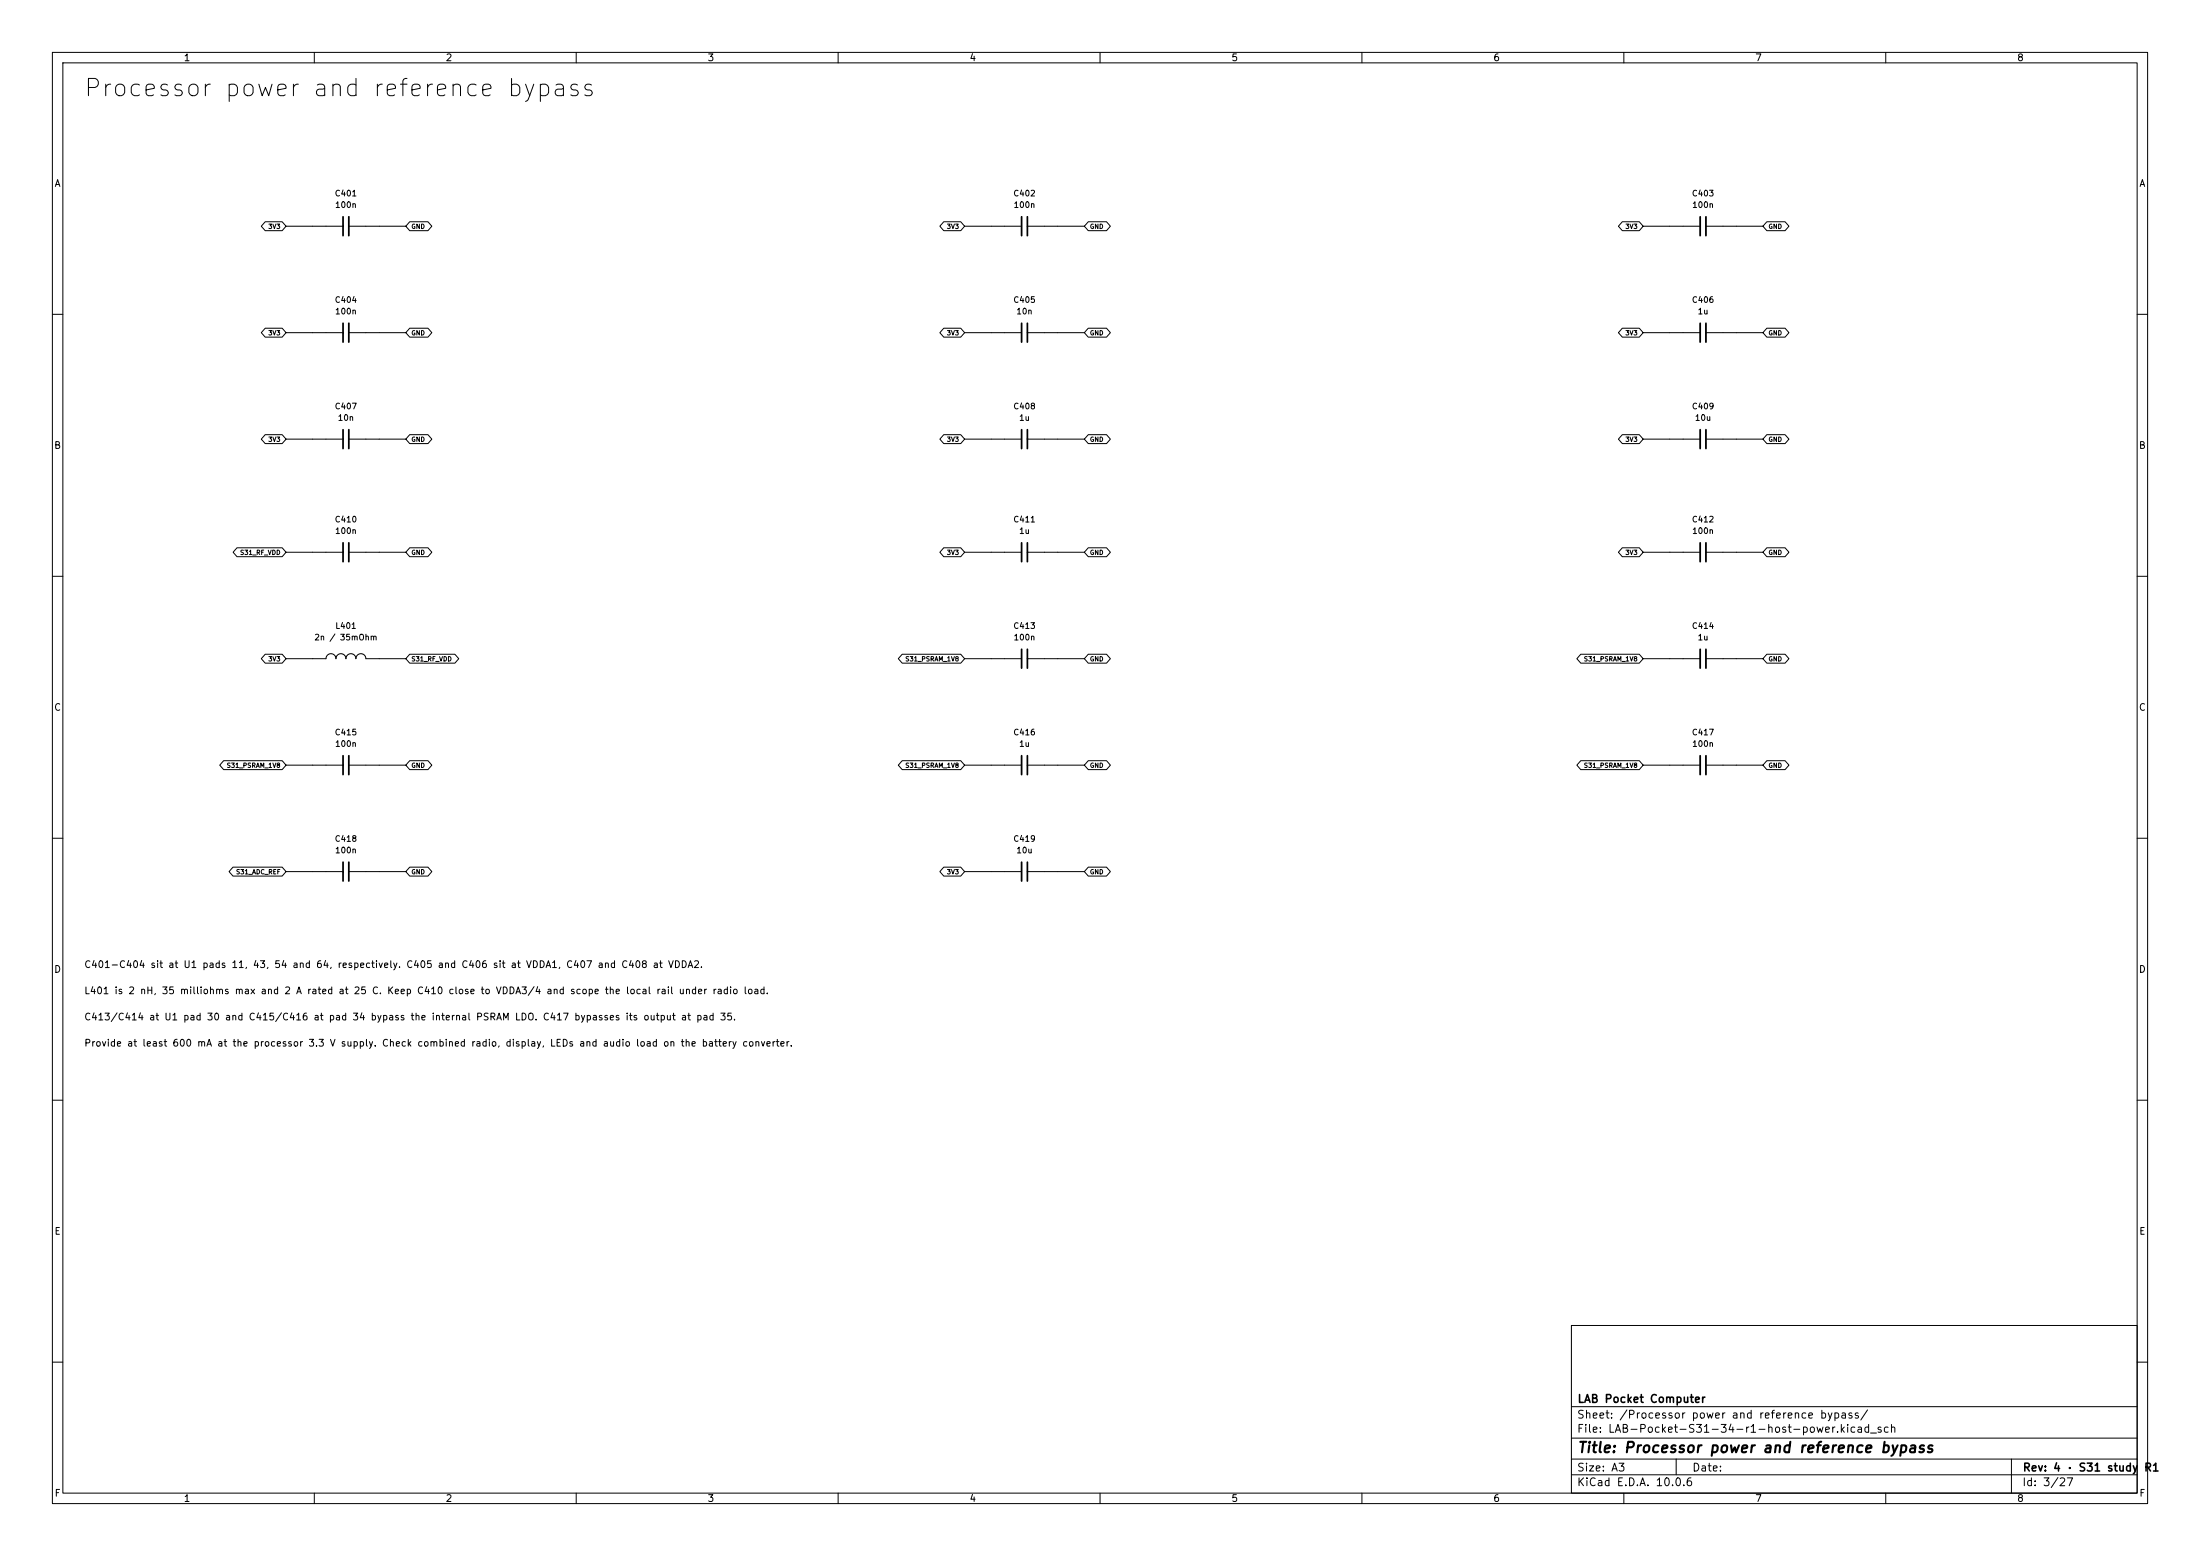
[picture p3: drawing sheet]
(kicad_sch (version 20260101) (generator eeschema) (paper "A3") (title_block (title "Processor power and reference bypass") (rev "4 · S31 study R1") (company "LAB Pocket Computer")) (lib_symbols
(symbol "S31_34:Part_C401" (pin_names (offset 0.7) (hide yes)) (pin_numbers (hide yes)) (in_bom yes) (on_board yes)
(property "Reference" "C" (at 0 6.27 0) (effects (font (size 1.1 1.1))))
(property "Value" "100n" (at 0 3.27 0) (effects (font (size 1.1 1.1))))
(symbol "Part_C401_0_1" (polyline (pts (xy -0.55 -1.8) (xy -0.55 1.8)) (stroke (width 0.34) (type default))(fill (type none)))(polyline (pts (xy 0.55 -1.8) (xy 0.55 1.8)) (stroke (width 0.34) (type default))(fill (type none)))(polyline (pts (xy -3.81 0) (xy -0.55 0)) (stroke (width 0.18) (type default))(fill (type none)))(polyline (pts (xy 3.81 0) (xy 0.55 0)) (stroke (width 0.18) (type default))(fill (type none))))
(symbol "Part_C401_1_1"
(pin passive line (at -6.35 0 0) (length 2.54) (name "1" (effects (font (size 0.85 0.85)))) (number "1" (effects (font (size 0.8 0.8)))))
(pin passive line (at 6.35 0 180) (length 2.54) (name "2" (effects (font (size 0.85 0.85)))) (number "2" (effects (font (size 0.8 0.8)))))))
(symbol "S31_34:Part_C402" (pin_names (offset 0.7) (hide yes)) (pin_numbers (hide yes)) (in_bom yes) (on_board yes)
(property "Reference" "C" (at 0 6.27 0) (effects (font (size 1.1 1.1))))
(property "Value" "100n" (at 0 3.27 0) (effects (font (size 1.1 1.1))))
(symbol "Part_C402_0_1" (polyline (pts (xy -0.55 -1.8) (xy -0.55 1.8)) (stroke (width 0.34) (type default))(fill (type none)))(polyline (pts (xy 0.55 -1.8) (xy 0.55 1.8)) (stroke (width 0.34) (type default))(fill (type none)))(polyline (pts (xy -3.81 0) (xy -0.55 0)) (stroke (width 0.18) (type default))(fill (type none)))(polyline (pts (xy 3.81 0) (xy 0.55 0)) (stroke (width 0.18) (type default))(fill (type none))))
(symbol "Part_C402_1_1"
(pin passive line (at -6.35 0 0) (length 2.54) (name "1" (effects (font (size 0.85 0.85)))) (number "1" (effects (font (size 0.8 0.8)))))
(pin passive line (at 6.35 0 180) (length 2.54) (name "2" (effects (font (size 0.85 0.85)))) (number "2" (effects (font (size 0.8 0.8)))))))
(symbol "S31_34:Part_C403" (pin_names (offset 0.7) (hide yes)) (pin_numbers (hide yes)) (in_bom yes) (on_board yes)
(property "Reference" "C" (at 0 6.27 0) (effects (font (size 1.1 1.1))))
(property "Value" "100n" (at 0 3.27 0) (effects (font (size 1.1 1.1))))
(symbol "Part_C403_0_1" (polyline (pts (xy -0.55 -1.8) (xy -0.55 1.8)) (stroke (width 0.34) (type default))(fill (type none)))(polyline (pts (xy 0.55 -1.8) (xy 0.55 1.8)) (stroke (width 0.34) (type default))(fill (type none)))(polyline (pts (xy -3.81 0) (xy -0.55 0)) (stroke (width 0.18) (type default))(fill (type none)))(polyline (pts (xy 3.81 0) (xy 0.55 0)) (stroke (width 0.18) (type default))(fill (type none))))
(symbol "Part_C403_1_1"
(pin passive line (at -6.35 0 0) (length 2.54) (name "1" (effects (font (size 0.85 0.85)))) (number "1" (effects (font (size 0.8 0.8)))))
(pin passive line (at 6.35 0 180) (length 2.54) (name "2" (effects (font (size 0.85 0.85)))) (number "2" (effects (font (size 0.8 0.8)))))))
(symbol "S31_34:Part_C404" (pin_names (offset 0.7) (hide yes)) (pin_numbers (hide yes)) (in_bom yes) (on_board yes)
(property "Reference" "C" (at 0 6.27 0) (effects (font (size 1.1 1.1))))
(property "Value" "100n" (at 0 3.27 0) (effects (font (size 1.1 1.1))))
(symbol "Part_C404_0_1" (polyline (pts (xy -0.55 -1.8) (xy -0.55 1.8)) (stroke (width 0.34) (type default))(fill (type none)))(polyline (pts (xy 0.55 -1.8) (xy 0.55 1.8)) (stroke (width 0.34) (type default))(fill (type none)))(polyline (pts (xy -3.81 0) (xy -0.55 0)) (stroke (width 0.18) (type default))(fill (type none)))(polyline (pts (xy 3.81 0) (xy 0.55 0)) (stroke (width 0.18) (type default))(fill (type none))))
(symbol "Part_C404_1_1"
(pin passive line (at -6.35 0 0) (length 2.54) (name "1" (effects (font (size 0.85 0.85)))) (number "1" (effects (font (size 0.8 0.8)))))
(pin passive line (at 6.35 0 180) (length 2.54) (name "2" (effects (font (size 0.85 0.85)))) (number "2" (effects (font (size 0.8 0.8)))))))
(symbol "S31_34:Part_C405" (pin_names (offset 0.7) (hide yes)) (pin_numbers (hide yes)) (in_bom yes) (on_board yes)
(property "Reference" "C" (at 0 6.27 0) (effects (font (size 1.1 1.1))))
(property "Value" "10n" (at 0 3.27 0) (effects (font (size 1.1 1.1))))
(symbol "Part_C405_0_1" (polyline (pts (xy -0.55 -1.8) (xy -0.55 1.8)) (stroke (width 0.34) (type default))(fill (type none)))(polyline (pts (xy 0.55 -1.8) (xy 0.55 1.8)) (stroke (width 0.34) (type default))(fill (type none)))(polyline (pts (xy -3.81 0) (xy -0.55 0)) (stroke (width 0.18) (type default))(fill (type none)))(polyline (pts (xy 3.81 0) (xy 0.55 0)) (stroke (width 0.18) (type default))(fill (type none))))
(symbol "Part_C405_1_1"
(pin passive line (at -6.35 0 0) (length 2.54) (name "1" (effects (font (size 0.85 0.85)))) (number "1" (effects (font (size 0.8 0.8)))))
(pin passive line (at 6.35 0 180) (length 2.54) (name "2" (effects (font (size 0.85 0.85)))) (number "2" (effects (font (size 0.8 0.8)))))))
(symbol "S31_34:Part_C406" (pin_names (offset 0.7) (hide yes)) (pin_numbers (hide yes)) (in_bom yes) (on_board yes)
(property "Reference" "C" (at 0 6.27 0) (effects (font (size 1.1 1.1))))
(property "Value" "1u" (at 0 3.27 0) (effects (font (size 1.1 1.1))))
(symbol "Part_C406_0_1" (polyline (pts (xy -0.55 -1.8) (xy -0.55 1.8)) (stroke (width 0.34) (type default))(fill (type none)))(polyline (pts (xy 0.55 -1.8) (xy 0.55 1.8)) (stroke (width 0.34) (type default))(fill (type none)))(polyline (pts (xy -3.81 0) (xy -0.55 0)) (stroke (width 0.18) (type default))(fill (type none)))(polyline (pts (xy 3.81 0) (xy 0.55 0)) (stroke (width 0.18) (type default))(fill (type none))))
(symbol "Part_C406_1_1"
(pin passive line (at -6.35 0 0) (length 2.54) (name "1" (effects (font (size 0.85 0.85)))) (number "1" (effects (font (size 0.8 0.8)))))
(pin passive line (at 6.35 0 180) (length 2.54) (name "2" (effects (font (size 0.85 0.85)))) (number "2" (effects (font (size 0.8 0.8)))))))
(symbol "S31_34:Part_C407" (pin_names (offset 0.7) (hide yes)) (pin_numbers (hide yes)) (in_bom yes) (on_board yes)
(property "Reference" "C" (at 0 6.27 0) (effects (font (size 1.1 1.1))))
(property "Value" "10n" (at 0 3.27 0) (effects (font (size 1.1 1.1))))
(symbol "Part_C407_0_1" (polyline (pts (xy -0.55 -1.8) (xy -0.55 1.8)) (stroke (width 0.34) (type default))(fill (type none)))(polyline (pts (xy 0.55 -1.8) (xy 0.55 1.8)) (stroke (width 0.34) (type default))(fill (type none)))(polyline (pts (xy -3.81 0) (xy -0.55 0)) (stroke (width 0.18) (type default))(fill (type none)))(polyline (pts (xy 3.81 0) (xy 0.55 0)) (stroke (width 0.18) (type default))(fill (type none))))
(symbol "Part_C407_1_1"
(pin passive line (at -6.35 0 0) (length 2.54) (name "1" (effects (font (size 0.85 0.85)))) (number "1" (effects (font (size 0.8 0.8)))))
(pin passive line (at 6.35 0 180) (length 2.54) (name "2" (effects (font (size 0.85 0.85)))) (number "2" (effects (font (size 0.8 0.8)))))))
(symbol "S31_34:Part_C408" (pin_names (offset 0.7) (hide yes)) (pin_numbers (hide yes)) (in_bom yes) (on_board yes)
(property "Reference" "C" (at 0 6.27 0) (effects (font (size 1.1 1.1))))
(property "Value" "1u" (at 0 3.27 0) (effects (font (size 1.1 1.1))))
(symbol "Part_C408_0_1" (polyline (pts (xy -0.55 -1.8) (xy -0.55 1.8)) (stroke (width 0.34) (type default))(fill (type none)))(polyline (pts (xy 0.55 -1.8) (xy 0.55 1.8)) (stroke (width 0.34) (type default))(fill (type none)))(polyline (pts (xy -3.81 0) (xy -0.55 0)) (stroke (width 0.18) (type default))(fill (type none)))(polyline (pts (xy 3.81 0) (xy 0.55 0)) (stroke (width 0.18) (type default))(fill (type none))))
(symbol "Part_C408_1_1"
(pin passive line (at -6.35 0 0) (length 2.54) (name "1" (effects (font (size 0.85 0.85)))) (number "1" (effects (font (size 0.8 0.8)))))
(pin passive line (at 6.35 0 180) (length 2.54) (name "2" (effects (font (size 0.85 0.85)))) (number "2" (effects (font (size 0.8 0.8)))))))
(symbol "S31_34:Part_C409" (pin_names (offset 0.7) (hide yes)) (pin_numbers (hide yes)) (in_bom yes) (on_board yes)
(property "Reference" "C" (at 0 6.27 0) (effects (font (size 1.1 1.1))))
(property "Value" "10u" (at 0 3.27 0) (effects (font (size 1.1 1.1))))
(symbol "Part_C409_0_1" (polyline (pts (xy -0.55 -1.8) (xy -0.55 1.8)) (stroke (width 0.34) (type default))(fill (type none)))(polyline (pts (xy 0.55 -1.8) (xy 0.55 1.8)) (stroke (width 0.34) (type default))(fill (type none)))(polyline (pts (xy -3.81 0) (xy -0.55 0)) (stroke (width 0.18) (type default))(fill (type none)))(polyline (pts (xy 3.81 0) (xy 0.55 0)) (stroke (width 0.18) (type default))(fill (type none))))
(symbol "Part_C409_1_1"
(pin passive line (at -6.35 0 0) (length 2.54) (name "1" (effects (font (size 0.85 0.85)))) (number "1" (effects (font (size 0.8 0.8)))))
(pin passive line (at 6.35 0 180) (length 2.54) (name "2" (effects (font (size 0.85 0.85)))) (number "2" (effects (font (size 0.8 0.8)))))))
(symbol "S31_34:Part_C410" (pin_names (offset 0.7) (hide yes)) (pin_numbers (hide yes)) (in_bom yes) (on_board yes)
(property "Reference" "C" (at 0 6.27 0) (effects (font (size 1.1 1.1))))
(property "Value" "100n" (at 0 3.27 0) (effects (font (size 1.1 1.1))))
(symbol "Part_C410_0_1" (polyline (pts (xy -0.55 -1.8) (xy -0.55 1.8)) (stroke (width 0.34) (type default))(fill (type none)))(polyline (pts (xy 0.55 -1.8) (xy 0.55 1.8)) (stroke (width 0.34) (type default))(fill (type none)))(polyline (pts (xy -3.81 0) (xy -0.55 0)) (stroke (width 0.18) (type default))(fill (type none)))(polyline (pts (xy 3.81 0) (xy 0.55 0)) (stroke (width 0.18) (type default))(fill (type none))))
(symbol "Part_C410_1_1"
(pin passive line (at -6.35 0 0) (length 2.54) (name "1" (effects (font (size 0.85 0.85)))) (number "1" (effects (font (size 0.8 0.8)))))
(pin passive line (at 6.35 0 180) (length 2.54) (name "2" (effects (font (size 0.85 0.85)))) (number "2" (effects (font (size 0.8 0.8)))))))
(symbol "S31_34:Part_C411" (pin_names (offset 0.7) (hide yes)) (pin_numbers (hide yes)) (in_bom yes) (on_board yes)
(property "Reference" "C" (at 0 6.27 0) (effects (font (size 1.1 1.1))))
(property "Value" "1u" (at 0 3.27 0) (effects (font (size 1.1 1.1))))
(symbol "Part_C411_0_1" (polyline (pts (xy -0.55 -1.8) (xy -0.55 1.8)) (stroke (width 0.34) (type default))(fill (type none)))(polyline (pts (xy 0.55 -1.8) (xy 0.55 1.8)) (stroke (width 0.34) (type default))(fill (type none)))(polyline (pts (xy -3.81 0) (xy -0.55 0)) (stroke (width 0.18) (type default))(fill (type none)))(polyline (pts (xy 3.81 0) (xy 0.55 0)) (stroke (width 0.18) (type default))(fill (type none))))
(symbol "Part_C411_1_1"
(pin passive line (at -6.35 0 0) (length 2.54) (name "1" (effects (font (size 0.85 0.85)))) (number "1" (effects (font (size 0.8 0.8)))))
(pin passive line (at 6.35 0 180) (length 2.54) (name "2" (effects (font (size 0.85 0.85)))) (number "2" (effects (font (size 0.8 0.8)))))))
(symbol "S31_34:Part_C412" (pin_names (offset 0.7) (hide yes)) (pin_numbers (hide yes)) (in_bom yes) (on_board yes)
(property "Reference" "C" (at 0 6.27 0) (effects (font (size 1.1 1.1))))
(property "Value" "100n" (at 0 3.27 0) (effects (font (size 1.1 1.1))))
(symbol "Part_C412_0_1" (polyline (pts (xy -0.55 -1.8) (xy -0.55 1.8)) (stroke (width 0.34) (type default))(fill (type none)))(polyline (pts (xy 0.55 -1.8) (xy 0.55 1.8)) (stroke (width 0.34) (type default))(fill (type none)))(polyline (pts (xy -3.81 0) (xy -0.55 0)) (stroke (width 0.18) (type default))(fill (type none)))(polyline (pts (xy 3.81 0) (xy 0.55 0)) (stroke (width 0.18) (type default))(fill (type none))))
(symbol "Part_C412_1_1"
(pin passive line (at -6.35 0 0) (length 2.54) (name "1" (effects (font (size 0.85 0.85)))) (number "1" (effects (font (size 0.8 0.8)))))
(pin passive line (at 6.35 0 180) (length 2.54) (name "2" (effects (font (size 0.85 0.85)))) (number "2" (effects (font (size 0.8 0.8)))))))
(symbol "S31_34:Part_L401" (pin_names (offset 0.7) (hide yes)) (pin_numbers (hide yes)) (in_bom yes) (on_board yes)
(property "Reference" "L" (at 0 6.27 0) (effects (font (size 1.1 1.1))))
(property "Value" "2n / 35mOhm" (at 0 3.27 0) (effects (font (size 1.1 1.1))))
(symbol "Part_L401_0_1" (arc (start -3.81 0) (mid -2.8575 .9525) (end -1.905 0) (stroke (width 0.2) (type default))(fill (type none)))(arc (start -1.905 0) (mid -0.9525 .9525) (end 0 0) (stroke (width 0.2) (type default))(fill (type none)))(arc (start 0 0) (mid 0.9525 .9525) (end 1.905 0) (stroke (width 0.2) (type default))(fill (type none)))(arc (start 1.905 0) (mid 2.8575 .9525) (end 3.81 0) (stroke (width 0.2) (type default))(fill (type none))))
(symbol "Part_L401_1_1"
(pin passive line (at -6.35 0 0) (length 2.54) (name "1" (effects (font (size 0.85 0.85)))) (number "1" (effects (font (size 0.8 0.8)))))
(pin passive line (at 6.35 0 180) (length 2.54) (name "2" (effects (font (size 0.85 0.85)))) (number "2" (effects (font (size 0.8 0.8)))))))
(symbol "S31_34:Part_C413" (pin_names (offset 0.7) (hide yes)) (pin_numbers (hide yes)) (in_bom yes) (on_board yes)
(property "Reference" "C" (at 0 6.27 0) (effects (font (size 1.1 1.1))))
(property "Value" "100n" (at 0 3.27 0) (effects (font (size 1.1 1.1))))
(symbol "Part_C413_0_1" (polyline (pts (xy -0.55 -1.8) (xy -0.55 1.8)) (stroke (width 0.34) (type default))(fill (type none)))(polyline (pts (xy 0.55 -1.8) (xy 0.55 1.8)) (stroke (width 0.34) (type default))(fill (type none)))(polyline (pts (xy -3.81 0) (xy -0.55 0)) (stroke (width 0.18) (type default))(fill (type none)))(polyline (pts (xy 3.81 0) (xy 0.55 0)) (stroke (width 0.18) (type default))(fill (type none))))
(symbol "Part_C413_1_1"
(pin passive line (at -6.35 0 0) (length 2.54) (name "1" (effects (font (size 0.85 0.85)))) (number "1" (effects (font (size 0.8 0.8)))))
(pin passive line (at 6.35 0 180) (length 2.54) (name "2" (effects (font (size 0.85 0.85)))) (number "2" (effects (font (size 0.8 0.8)))))))
(symbol "S31_34:Part_C414" (pin_names (offset 0.7) (hide yes)) (pin_numbers (hide yes)) (in_bom yes) (on_board yes)
(property "Reference" "C" (at 0 6.27 0) (effects (font (size 1.1 1.1))))
(property "Value" "1u" (at 0 3.27 0) (effects (font (size 1.1 1.1))))
(symbol "Part_C414_0_1" (polyline (pts (xy -0.55 -1.8) (xy -0.55 1.8)) (stroke (width 0.34) (type default))(fill (type none)))(polyline (pts (xy 0.55 -1.8) (xy 0.55 1.8)) (stroke (width 0.34) (type default))(fill (type none)))(polyline (pts (xy -3.81 0) (xy -0.55 0)) (stroke (width 0.18) (type default))(fill (type none)))(polyline (pts (xy 3.81 0) (xy 0.55 0)) (stroke (width 0.18) (type default))(fill (type none))))
(symbol "Part_C414_1_1"
(pin passive line (at -6.35 0 0) (length 2.54) (name "1" (effects (font (size 0.85 0.85)))) (number "1" (effects (font (size 0.8 0.8)))))
(pin passive line (at 6.35 0 180) (length 2.54) (name "2" (effects (font (size 0.85 0.85)))) (number "2" (effects (font (size 0.8 0.8)))))))
(symbol "S31_34:Part_C415" (pin_names (offset 0.7) (hide yes)) (pin_numbers (hide yes)) (in_bom yes) (on_board yes)
(property "Reference" "C" (at 0 6.27 0) (effects (font (size 1.1 1.1))))
(property "Value" "100n" (at 0 3.27 0) (effects (font (size 1.1 1.1))))
(symbol "Part_C415_0_1" (polyline (pts (xy -0.55 -1.8) (xy -0.55 1.8)) (stroke (width 0.34) (type default))(fill (type none)))(polyline (pts (xy 0.55 -1.8) (xy 0.55 1.8)) (stroke (width 0.34) (type default))(fill (type none)))(polyline (pts (xy -3.81 0) (xy -0.55 0)) (stroke (width 0.18) (type default))(fill (type none)))(polyline (pts (xy 3.81 0) (xy 0.55 0)) (stroke (width 0.18) (type default))(fill (type none))))
(symbol "Part_C415_1_1"
(pin passive line (at -6.35 0 0) (length 2.54) (name "1" (effects (font (size 0.85 0.85)))) (number "1" (effects (font (size 0.8 0.8)))))
(pin passive line (at 6.35 0 180) (length 2.54) (name "2" (effects (font (size 0.85 0.85)))) (number "2" (effects (font (size 0.8 0.8)))))))
(symbol "S31_34:Part_C416" (pin_names (offset 0.7) (hide yes)) (pin_numbers (hide yes)) (in_bom yes) (on_board yes)
(property "Reference" "C" (at 0 6.27 0) (effects (font (size 1.1 1.1))))
(property "Value" "1u" (at 0 3.27 0) (effects (font (size 1.1 1.1))))
(symbol "Part_C416_0_1" (polyline (pts (xy -0.55 -1.8) (xy -0.55 1.8)) (stroke (width 0.34) (type default))(fill (type none)))(polyline (pts (xy 0.55 -1.8) (xy 0.55 1.8)) (stroke (width 0.34) (type default))(fill (type none)))(polyline (pts (xy -3.81 0) (xy -0.55 0)) (stroke (width 0.18) (type default))(fill (type none)))(polyline (pts (xy 3.81 0) (xy 0.55 0)) (stroke (width 0.18) (type default))(fill (type none))))
(symbol "Part_C416_1_1"
(pin passive line (at -6.35 0 0) (length 2.54) (name "1" (effects (font (size 0.85 0.85)))) (number "1" (effects (font (size 0.8 0.8)))))
(pin passive line (at 6.35 0 180) (length 2.54) (name "2" (effects (font (size 0.85 0.85)))) (number "2" (effects (font (size 0.8 0.8)))))))
(symbol "S31_34:Part_C417" (pin_names (offset 0.7) (hide yes)) (pin_numbers (hide yes)) (in_bom yes) (on_board yes)
(property "Reference" "C" (at 0 6.27 0) (effects (font (size 1.1 1.1))))
(property "Value" "100n" (at 0 3.27 0) (effects (font (size 1.1 1.1))))
(symbol "Part_C417_0_1" (polyline (pts (xy -0.55 -1.8) (xy -0.55 1.8)) (stroke (width 0.34) (type default))(fill (type none)))(polyline (pts (xy 0.55 -1.8) (xy 0.55 1.8)) (stroke (width 0.34) (type default))(fill (type none)))(polyline (pts (xy -3.81 0) (xy -0.55 0)) (stroke (width 0.18) (type default))(fill (type none)))(polyline (pts (xy 3.81 0) (xy 0.55 0)) (stroke (width 0.18) (type default))(fill (type none))))
(symbol "Part_C417_1_1"
(pin passive line (at -6.35 0 0) (length 2.54) (name "1" (effects (font (size 0.85 0.85)))) (number "1" (effects (font (size 0.8 0.8)))))
(pin passive line (at 6.35 0 180) (length 2.54) (name "2" (effects (font (size 0.85 0.85)))) (number "2" (effects (font (size 0.8 0.8)))))))
(symbol "S31_34:Part_C418" (pin_names (offset 0.7) (hide yes)) (pin_numbers (hide yes)) (in_bom yes) (on_board yes)
(property "Reference" "C" (at 0 6.27 0) (effects (font (size 1.1 1.1))))
(property "Value" "100n" (at 0 3.27 0) (effects (font (size 1.1 1.1))))
(symbol "Part_C418_0_1" (polyline (pts (xy -0.55 -1.8) (xy -0.55 1.8)) (stroke (width 0.34) (type default))(fill (type none)))(polyline (pts (xy 0.55 -1.8) (xy 0.55 1.8)) (stroke (width 0.34) (type default))(fill (type none)))(polyline (pts (xy -3.81 0) (xy -0.55 0)) (stroke (width 0.18) (type default))(fill (type none)))(polyline (pts (xy 3.81 0) (xy 0.55 0)) (stroke (width 0.18) (type default))(fill (type none))))
(symbol "Part_C418_1_1"
(pin passive line (at -6.35 0 0) (length 2.54) (name "1" (effects (font (size 0.85 0.85)))) (number "1" (effects (font (size 0.8 0.8)))))
(pin passive line (at 6.35 0 180) (length 2.54) (name "2" (effects (font (size 0.85 0.85)))) (number "2" (effects (font (size 0.8 0.8)))))))
(symbol "S31_34:Part_C419" (pin_names (offset 0.7) (hide yes)) (pin_numbers (hide yes)) (in_bom yes) (on_board yes)
(property "Reference" "C" (at 0 6.27 0) (effects (font (size 1.1 1.1))))
(property "Value" "10u" (at 0 3.27 0) (effects (font (size 1.1 1.1))))
(symbol "Part_C419_0_1" (polyline (pts (xy -0.55 -1.8) (xy -0.55 1.8)) (stroke (width 0.34) (type default))(fill (type none)))(polyline (pts (xy 0.55 -1.8) (xy 0.55 1.8)) (stroke (width 0.34) (type default))(fill (type none)))(polyline (pts (xy -3.81 0) (xy -0.55 0)) (stroke (width 0.18) (type default))(fill (type none)))(polyline (pts (xy 3.81 0) (xy 0.55 0)) (stroke (width 0.18) (type default))(fill (type none))))
(symbol "Part_C419_1_1"
(pin passive line (at -6.35 0 0) (length 2.54) (name "1" (effects (font (size 0.85 0.85)))) (number "1" (effects (font (size 0.8 0.8)))))
(pin passive line (at 6.35 0 180) (length 2.54) (name "2" (effects (font (size 0.85 0.85)))) (number "2" (effects (font (size 0.8 0.8))))))))
(text "Processor power and reference bypass" (at 16 17 0) (effects (font (size 3.3 3.3)) (justify left)))
(symbol (lib_id "S31_34:Part_C401") (at 66.04 43.18 0) (unit 1) (in_bom yes) (on_board yes) (property "Reference" "C401" (at 66.04 36.91 0) (effects (font (size 1.1 1.1))))(property "Value" "100n" (at 66.04 39.11 0) (effects (font (size 1.1 1.1))))(property "Footprint" "Capacitor_SMD:C_0603_1608Metric" (at 66.04 43.18 0) (effects (font (size 1.1 1.1)) (hide yes)))(property "Datasheet" "${KIPRJMOD}/../datasheets/C0603C104K5RACTU.pdf" (at 66.04 43.18 0) (effects (font (size 1.1 1.1)) (hide yes)))(property "MPN" "C0603C104K5RACTU" (at 66.04 43.18 0) (effects (font (size 1.1 1.1)) (hide yes))))
(wire (pts (xy 59.69 43.18) (xy 54.61 43.18)) (stroke (width 0) (type default)))
(global_label "3V3" (shape bidirectional) (at 54.61 43.18 180) (effects (font (size 0.85 0.85)) (justify right)))
(wire (pts (xy 72.39 43.18) (xy 77.47 43.18)) (stroke (width 0) (type default)))
(global_label "GND" (shape bidirectional) (at 77.47 43.18 0) (effects (font (size 0.85 0.85)) (justify left)))
(symbol (lib_id "S31_34:Part_C402") (at 195.58 43.18 0) (unit 1) (in_bom yes) (on_board yes) (property "Reference" "C402" (at 195.58 36.91 0) (effects (font (size 1.1 1.1))))(property "Value" "100n" (at 195.58 39.11 0) (effects (font (size 1.1 1.1))))(property "Footprint" "Capacitor_SMD:C_0603_1608Metric" (at 195.58 43.18 0) (effects (font (size 1.1 1.1)) (hide yes)))(property "Datasheet" "${KIPRJMOD}/../datasheets/C0603C104K5RACTU.pdf" (at 195.58 43.18 0) (effects (font (size 1.1 1.1)) (hide yes)))(property "MPN" "C0603C104K5RACTU" (at 195.58 43.18 0) (effects (font (size 1.1 1.1)) (hide yes))))
(wire (pts (xy 189.23 43.18) (xy 184.15 43.18)) (stroke (width 0) (type default)))
(global_label "3V3" (shape bidirectional) (at 184.15 43.18 180) (effects (font (size 0.85 0.85)) (justify right)))
(wire (pts (xy 201.93 43.18) (xy 207.01 43.18)) (stroke (width 0) (type default)))
(global_label "GND" (shape bidirectional) (at 207.01 43.18 0) (effects (font (size 0.85 0.85)) (justify left)))
(symbol (lib_id "S31_34:Part_C403") (at 325.12 43.18 0) (unit 1) (in_bom yes) (on_board yes) (property "Reference" "C403" (at 325.12 36.91 0) (effects (font (size 1.1 1.1))))(property "Value" "100n" (at 325.12 39.11 0) (effects (font (size 1.1 1.1))))(property "Footprint" "Capacitor_SMD:C_0603_1608Metric" (at 325.12 43.18 0) (effects (font (size 1.1 1.1)) (hide yes)))(property "Datasheet" "${KIPRJMOD}/../datasheets/C0603C104K5RACTU.pdf" (at 325.12 43.18 0) (effects (font (size 1.1 1.1)) (hide yes)))(property "MPN" "C0603C104K5RACTU" (at 325.12 43.18 0) (effects (font (size 1.1 1.1)) (hide yes))))
(wire (pts (xy 318.77 43.18) (xy 313.69 43.18)) (stroke (width 0) (type default)))
(global_label "3V3" (shape bidirectional) (at 313.69 43.18 180) (effects (font (size 0.85 0.85)) (justify right)))
(wire (pts (xy 331.47 43.18) (xy 336.55 43.18)) (stroke (width 0) (type default)))
(global_label "GND" (shape bidirectional) (at 336.55 43.18 0) (effects (font (size 0.85 0.85)) (justify left)))
(symbol (lib_id "S31_34:Part_C404") (at 66.04 63.5 0) (unit 1) (in_bom yes) (on_board yes) (property "Reference" "C404" (at 66.04 57.23 0) (effects (font (size 1.1 1.1))))(property "Value" "100n" (at 66.04 59.43 0) (effects (font (size 1.1 1.1))))(property "Footprint" "Capacitor_SMD:C_0603_1608Metric" (at 66.04 63.5 0) (effects (font (size 1.1 1.1)) (hide yes)))(property "Datasheet" "${KIPRJMOD}/../datasheets/C0603C104K5RACTU.pdf" (at 66.04 63.5 0) (effects (font (size 1.1 1.1)) (hide yes)))(property "MPN" "C0603C104K5RACTU" (at 66.04 63.5 0) (effects (font (size 1.1 1.1)) (hide yes))))
(wire (pts (xy 59.69 63.5) (xy 54.61 63.5)) (stroke (width 0) (type default)))
(global_label "3V3" (shape bidirectional) (at 54.61 63.5 180) (effects (font (size 0.85 0.85)) (justify right)))
(wire (pts (xy 72.39 63.5) (xy 77.47 63.5)) (stroke (width 0) (type default)))
(global_label "GND" (shape bidirectional) (at 77.47 63.5 0) (effects (font (size 0.85 0.85)) (justify left)))
(symbol (lib_id "S31_34:Part_C405") (at 195.58 63.5 0) (unit 1) (in_bom yes) (on_board yes) (property "Reference" "C405" (at 195.58 57.23 0) (effects (font (size 1.1 1.1))))(property "Value" "10n" (at 195.58 59.43 0) (effects (font (size 1.1 1.1))))(property "Footprint" "Capacitor_SMD:C_0603_1608Metric" (at 195.58 63.5 0) (effects (font (size 1.1 1.1)) (hide yes)))(property "Datasheet" "${KIPRJMOD}/../datasheets/C0603C103K5RACTU.pdf" (at 195.58 63.5 0) (effects (font (size 1.1 1.1)) (hide yes)))(property "MPN" "C0603C103K5RACTU" (at 195.58 63.5 0) (effects (font (size 1.1 1.1)) (hide yes))))
(wire (pts (xy 189.23 63.5) (xy 184.15 63.5)) (stroke (width 0) (type default)))
(global_label "3V3" (shape bidirectional) (at 184.15 63.5 180) (effects (font (size 0.85 0.85)) (justify right)))
(wire (pts (xy 201.93 63.5) (xy 207.01 63.5)) (stroke (width 0) (type default)))
(global_label "GND" (shape bidirectional) (at 207.01 63.5 0) (effects (font (size 0.85 0.85)) (justify left)))
(symbol (lib_id "S31_34:Part_C406") (at 325.12 63.5 0) (unit 1) (in_bom yes) (on_board yes) (property "Reference" "C406" (at 325.12 57.23 0) (effects (font (size 1.1 1.1))))(property "Value" "1u" (at 325.12 59.43 0) (effects (font (size 1.1 1.1))))(property "Footprint" "Capacitor_SMD:C_0603_1608Metric" (at 325.12 63.5 0) (effects (font (size 1.1 1.1)) (hide yes)))(property "Datasheet" "${KIPRJMOD}/../datasheets/C0603C105K8PACTU.pdf" (at 325.12 63.5 0) (effects (font (size 1.1 1.1)) (hide yes)))(property "MPN" "C0603C105K8PACTU" (at 325.12 63.5 0) (effects (font (size 1.1 1.1)) (hide yes))))
(wire (pts (xy 318.77 63.5) (xy 313.69 63.5)) (stroke (width 0) (type default)))
(global_label "3V3" (shape bidirectional) (at 313.69 63.5 180) (effects (font (size 0.85 0.85)) (justify right)))
(wire (pts (xy 331.47 63.5) (xy 336.55 63.5)) (stroke (width 0) (type default)))
(global_label "GND" (shape bidirectional) (at 336.55 63.5 0) (effects (font (size 0.85 0.85)) (justify left)))
(symbol (lib_id "S31_34:Part_C407") (at 66.04 83.82 0) (unit 1) (in_bom yes) (on_board yes) (property "Reference" "C407" (at 66.04 77.55 0) (effects (font (size 1.1 1.1))))(property "Value" "10n" (at 66.04 79.75 0) (effects (font (size 1.1 1.1))))(property "Footprint" "Capacitor_SMD:C_0603_1608Metric" (at 66.04 83.82 0) (effects (font (size 1.1 1.1)) (hide yes)))(property "Datasheet" "${KIPRJMOD}/../datasheets/C0603C103K5RACTU.pdf" (at 66.04 83.82 0) (effects (font (size 1.1 1.1)) (hide yes)))(property "MPN" "C0603C103K5RACTU" (at 66.04 83.82 0) (effects (font (size 1.1 1.1)) (hide yes))))
(wire (pts (xy 59.69 83.82) (xy 54.61 83.82)) (stroke (width 0) (type default)))
(global_label "3V3" (shape bidirectional) (at 54.61 83.82 180) (effects (font (size 0.85 0.85)) (justify right)))
(wire (pts (xy 72.39 83.82) (xy 77.47 83.82)) (stroke (width 0) (type default)))
(global_label "GND" (shape bidirectional) (at 77.47 83.82 0) (effects (font (size 0.85 0.85)) (justify left)))
(symbol (lib_id "S31_34:Part_C408") (at 195.58 83.82 0) (unit 1) (in_bom yes) (on_board yes) (property "Reference" "C408" (at 195.58 77.55 0) (effects (font (size 1.1 1.1))))(property "Value" "1u" (at 195.58 79.75 0) (effects (font (size 1.1 1.1))))(property "Footprint" "Capacitor_SMD:C_0603_1608Metric" (at 195.58 83.82 0) (effects (font (size 1.1 1.1)) (hide yes)))(property "Datasheet" "${KIPRJMOD}/../datasheets/C0603C105K8PACTU.pdf" (at 195.58 83.82 0) (effects (font (size 1.1 1.1)) (hide yes)))(property "MPN" "C0603C105K8PACTU" (at 195.58 83.82 0) (effects (font (size 1.1 1.1)) (hide yes))))
(wire (pts (xy 189.23 83.82) (xy 184.15 83.82)) (stroke (width 0) (type default)))
(global_label "3V3" (shape bidirectional) (at 184.15 83.82 180) (effects (font (size 0.85 0.85)) (justify right)))
(wire (pts (xy 201.93 83.82) (xy 207.01 83.82)) (stroke (width 0) (type default)))
(global_label "GND" (shape bidirectional) (at 207.01 83.82 0) (effects (font (size 0.85 0.85)) (justify left)))
(symbol (lib_id "S31_34:Part_C409") (at 325.12 83.82 0) (unit 1) (in_bom yes) (on_board yes) (property "Reference" "C409" (at 325.12 77.55 0) (effects (font (size 1.1 1.1))))(property "Value" "10u" (at 325.12 79.75 0) (effects (font (size 1.1 1.1))))(property "Footprint" "Capacitor_SMD:C_0805_2012Metric" (at 325.12 83.82 0) (effects (font (size 1.1 1.1)) (hide yes)))(property "Datasheet" "${KIPRJMOD}/../datasheets/C0805C106K4PACTU.pdf" (at 325.12 83.82 0) (effects (font (size 1.1 1.1)) (hide yes)))(property "MPN" "C0805C106K4PACTU" (at 325.12 83.82 0) (effects (font (size 1.1 1.1)) (hide yes))))
(wire (pts (xy 318.77 83.82) (xy 313.69 83.82)) (stroke (width 0) (type default)))
(global_label "3V3" (shape bidirectional) (at 313.69 83.82 180) (effects (font (size 0.85 0.85)) (justify right)))
(wire (pts (xy 331.47 83.82) (xy 336.55 83.82)) (stroke (width 0) (type default)))
(global_label "GND" (shape bidirectional) (at 336.55 83.82 0) (effects (font (size 0.85 0.85)) (justify left)))
(symbol (lib_id "S31_34:Part_C410") (at 66.04 105.41 0) (unit 1) (in_bom yes) (on_board yes) (property "Reference" "C410" (at 66.04 99.14 0) (effects (font (size 1.1 1.1))))(property "Value" "100n" (at 66.04 101.34 0) (effects (font (size 1.1 1.1))))(property "Footprint" "Capacitor_SMD:C_0603_1608Metric" (at 66.04 105.41 0) (effects (font (size 1.1 1.1)) (hide yes)))(property "Datasheet" "${KIPRJMOD}/../datasheets/C0603C104K5RACTU.pdf" (at 66.04 105.41 0) (effects (font (size 1.1 1.1)) (hide yes)))(property "MPN" "C0603C104K5RACTU" (at 66.04 105.41 0) (effects (font (size 1.1 1.1)) (hide yes))))
(wire (pts (xy 59.69 105.41) (xy 54.61 105.41)) (stroke (width 0) (type default)))
(global_label "S31_RF_VDD" (shape bidirectional) (at 54.61 105.41 180) (effects (font (size 0.85 0.85)) (justify right)))
(wire (pts (xy 72.39 105.41) (xy 77.47 105.41)) (stroke (width 0) (type default)))
(global_label "GND" (shape bidirectional) (at 77.47 105.41 0) (effects (font (size 0.85 0.85)) (justify left)))
(symbol (lib_id "S31_34:Part_C411") (at 195.58 105.41 0) (unit 1) (in_bom yes) (on_board yes) (property "Reference" "C411" (at 195.58 99.14 0) (effects (font (size 1.1 1.1))))(property "Value" "1u" (at 195.58 101.34 0) (effects (font (size 1.1 1.1))))(property "Footprint" "Capacitor_SMD:C_0603_1608Metric" (at 195.58 105.41 0) (effects (font (size 1.1 1.1)) (hide yes)))(property "Datasheet" "${KIPRJMOD}/../datasheets/C0603C105K8PACTU.pdf" (at 195.58 105.41 0) (effects (font (size 1.1 1.1)) (hide yes)))(property "MPN" "C0603C105K8PACTU" (at 195.58 105.41 0) (effects (font (size 1.1 1.1)) (hide yes))))
(wire (pts (xy 189.23 105.41) (xy 184.15 105.41)) (stroke (width 0) (type default)))
(global_label "3V3" (shape bidirectional) (at 184.15 105.41 180) (effects (font (size 0.85 0.85)) (justify right)))
(wire (pts (xy 201.93 105.41) (xy 207.01 105.41)) (stroke (width 0) (type default)))
(global_label "GND" (shape bidirectional) (at 207.01 105.41 0) (effects (font (size 0.85 0.85)) (justify left)))
(symbol (lib_id "S31_34:Part_C412") (at 325.12 105.41 0) (unit 1) (in_bom yes) (on_board yes) (property "Reference" "C412" (at 325.12 99.14 0) (effects (font (size 1.1 1.1))))(property "Value" "100n" (at 325.12 101.34 0) (effects (font (size 1.1 1.1))))(property "Footprint" "Capacitor_SMD:C_0603_1608Metric" (at 325.12 105.41 0) (effects (font (size 1.1 1.1)) (hide yes)))(property "Datasheet" "${KIPRJMOD}/../datasheets/C0603C104K5RACTU.pdf" (at 325.12 105.41 0) (effects (font (size 1.1 1.1)) (hide yes)))(property "MPN" "C0603C104K5RACTU" (at 325.12 105.41 0) (effects (font (size 1.1 1.1)) (hide yes))))
(wire (pts (xy 318.77 105.41) (xy 313.69 105.41)) (stroke (width 0) (type default)))
(global_label "3V3" (shape bidirectional) (at 313.69 105.41 180) (effects (font (size 0.85 0.85)) (justify right)))
(wire (pts (xy 331.47 105.41) (xy 336.55 105.41)) (stroke (width 0) (type default)))
(global_label "GND" (shape bidirectional) (at 336.55 105.41 0) (effects (font (size 0.85 0.85)) (justify left)))
(symbol (lib_id "S31_34:Part_L401") (at 66.04 125.73 0) (unit 1) (in_bom yes) (on_board yes) (property "Reference" "L401" (at 66.04 119.46 0) (effects (font (size 1.1 1.1))))(property "Value" "2n / 35mOhm" (at 66.04 121.66 0) (effects (font (size 1.1 1.1))))(property "Footprint" "Inductor_SMD:L_0402_1005Metric" (at 66.04 125.73 0) (effects (font (size 1.1 1.1)) (hide yes)))(property "Datasheet" "${KIPRJMOD}/../datasheets/Coilcraft-0402DC.pdf" (at 66.04 125.73 0) (effects (font (size 1.1 1.1)) (hide yes)))(property "MPN" "0402DC-2N0XJRW" (at 66.04 125.73 0) (effects (font (size 1.1 1.1)) (hide yes))))
(wire (pts (xy 59.69 125.73) (xy 54.61 125.73)) (stroke (width 0) (type default)))
(global_label "3V3" (shape bidirectional) (at 54.61 125.73 180) (effects (font (size 0.85 0.85)) (justify right)))
(wire (pts (xy 72.39 125.73) (xy 77.47 125.73)) (stroke (width 0) (type default)))
(global_label "S31_RF_VDD" (shape bidirectional) (at 77.47 125.73 0) (effects (font (size 0.85 0.85)) (justify left)))
(symbol (lib_id "S31_34:Part_C413") (at 195.58 125.73 0) (unit 1) (in_bom yes) (on_board yes) (property "Reference" "C413" (at 195.58 119.46 0) (effects (font (size 1.1 1.1))))(property "Value" "100n" (at 195.58 121.66 0) (effects (font (size 1.1 1.1))))(property "Footprint" "Capacitor_SMD:C_0603_1608Metric" (at 195.58 125.73 0) (effects (font (size 1.1 1.1)) (hide yes)))(property "Datasheet" "${KIPRJMOD}/../datasheets/C0603C104K5RACTU.pdf" (at 195.58 125.73 0) (effects (font (size 1.1 1.1)) (hide yes)))(property "MPN" "C0603C104K5RACTU" (at 195.58 125.73 0) (effects (font (size 1.1 1.1)) (hide yes))))
(wire (pts (xy 189.23 125.73) (xy 184.15 125.73)) (stroke (width 0) (type default)))
(global_label "S31_PSRAM_1V8" (shape bidirectional) (at 184.15 125.73 180) (effects (font (size 0.85 0.85)) (justify right)))
(wire (pts (xy 201.93 125.73) (xy 207.01 125.73)) (stroke (width 0) (type default)))
(global_label "GND" (shape bidirectional) (at 207.01 125.73 0) (effects (font (size 0.85 0.85)) (justify left)))
(symbol (lib_id "S31_34:Part_C414") (at 325.12 125.73 0) (unit 1) (in_bom yes) (on_board yes) (property "Reference" "C414" (at 325.12 119.46 0) (effects (font (size 1.1 1.1))))(property "Value" "1u" (at 325.12 121.66 0) (effects (font (size 1.1 1.1))))(property "Footprint" "Capacitor_SMD:C_0603_1608Metric" (at 325.12 125.73 0) (effects (font (size 1.1 1.1)) (hide yes)))(property "Datasheet" "${KIPRJMOD}/../datasheets/C0603C105K8PACTU.pdf" (at 325.12 125.73 0) (effects (font (size 1.1 1.1)) (hide yes)))(property "MPN" "C0603C105K8PACTU" (at 325.12 125.73 0) (effects (font (size 1.1 1.1)) (hide yes))))
(wire (pts (xy 318.77 125.73) (xy 313.69 125.73)) (stroke (width 0) (type default)))
(global_label "S31_PSRAM_1V8" (shape bidirectional) (at 313.69 125.73 180) (effects (font (size 0.85 0.85)) (justify right)))
(wire (pts (xy 331.47 125.73) (xy 336.55 125.73)) (stroke (width 0) (type default)))
(global_label "GND" (shape bidirectional) (at 336.55 125.73 0) (effects (font (size 0.85 0.85)) (justify left)))
(symbol (lib_id "S31_34:Part_C415") (at 66.04 146.05 0) (unit 1) (in_bom yes) (on_board yes) (property "Reference" "C415" (at 66.04 139.78 0) (effects (font (size 1.1 1.1))))(property "Value" "100n" (at 66.04 141.98 0) (effects (font (size 1.1 1.1))))(property "Footprint" "Capacitor_SMD:C_0603_1608Metric" (at 66.04 146.05 0) (effects (font (size 1.1 1.1)) (hide yes)))(property "Datasheet" "${KIPRJMOD}/../datasheets/C0603C104K5RACTU.pdf" (at 66.04 146.05 0) (effects (font (size 1.1 1.1)) (hide yes)))(property "MPN" "C0603C104K5RACTU" (at 66.04 146.05 0) (effects (font (size 1.1 1.1)) (hide yes))))
(wire (pts (xy 59.69 146.05) (xy 54.61 146.05)) (stroke (width 0) (type default)))
(global_label "S31_PSRAM_1V8" (shape bidirectional) (at 54.61 146.05 180) (effects (font (size 0.85 0.85)) (justify right)))
(wire (pts (xy 72.39 146.05) (xy 77.47 146.05)) (stroke (width 0) (type default)))
(global_label "GND" (shape bidirectional) (at 77.47 146.05 0) (effects (font (size 0.85 0.85)) (justify left)))
(symbol (lib_id "S31_34:Part_C416") (at 195.58 146.05 0) (unit 1) (in_bom yes) (on_board yes) (property "Reference" "C416" (at 195.58 139.78 0) (effects (font (size 1.1 1.1))))(property "Value" "1u" (at 195.58 141.98 0) (effects (font (size 1.1 1.1))))(property "Footprint" "Capacitor_SMD:C_0603_1608Metric" (at 195.58 146.05 0) (effects (font (size 1.1 1.1)) (hide yes)))(property "Datasheet" "${KIPRJMOD}/../datasheets/C0603C105K8PACTU.pdf" (at 195.58 146.05 0) (effects (font (size 1.1 1.1)) (hide yes)))(property "MPN" "C0603C105K8PACTU" (at 195.58 146.05 0) (effects (font (size 1.1 1.1)) (hide yes))))
(wire (pts (xy 189.23 146.05) (xy 184.15 146.05)) (stroke (width 0) (type default)))
(global_label "S31_PSRAM_1V8" (shape bidirectional) (at 184.15 146.05 180) (effects (font (size 0.85 0.85)) (justify right)))
(wire (pts (xy 201.93 146.05) (xy 207.01 146.05)) (stroke (width 0) (type default)))
(global_label "GND" (shape bidirectional) (at 207.01 146.05 0) (effects (font (size 0.85 0.85)) (justify left)))
(symbol (lib_id "S31_34:Part_C417") (at 325.12 146.05 0) (unit 1) (in_bom yes) (on_board yes) (property "Reference" "C417" (at 325.12 139.78 0) (effects (font (size 1.1 1.1))))(property "Value" "100n" (at 325.12 141.98 0) (effects (font (size 1.1 1.1))))(property "Footprint" "Capacitor_SMD:C_0603_1608Metric" (at 325.12 146.05 0) (effects (font (size 1.1 1.1)) (hide yes)))(property "Datasheet" "${KIPRJMOD}/../datasheets/C0603C104K5RACTU.pdf" (at 325.12 146.05 0) (effects (font (size 1.1 1.1)) (hide yes)))(property "MPN" "C0603C104K5RACTU" (at 325.12 146.05 0) (effects (font (size 1.1 1.1)) (hide yes))))
(wire (pts (xy 318.77 146.05) (xy 313.69 146.05)) (stroke (width 0) (type default)))
(global_label "S31_PSRAM_1V8" (shape bidirectional) (at 313.69 146.05 180) (effects (font (size 0.85 0.85)) (justify right)))
(wire (pts (xy 331.47 146.05) (xy 336.55 146.05)) (stroke (width 0) (type default)))
(global_label "GND" (shape bidirectional) (at 336.55 146.05 0) (effects (font (size 0.85 0.85)) (justify left)))
(symbol (lib_id "S31_34:Part_C418") (at 66.04 166.37 0) (unit 1) (in_bom yes) (on_board yes) (property "Reference" "C418" (at 66.04 160.1 0) (effects (font (size 1.1 1.1))))(property "Value" "100n" (at 66.04 162.3 0) (effects (font (size 1.1 1.1))))(property "Footprint" "Capacitor_SMD:C_0603_1608Metric" (at 66.04 166.37 0) (effects (font (size 1.1 1.1)) (hide yes)))(property "Datasheet" "${KIPRJMOD}/../datasheets/C0603C104K5RACTU.pdf" (at 66.04 166.37 0) (effects (font (size 1.1 1.1)) (hide yes)))(property "MPN" "C0603C104K5RACTU" (at 66.04 166.37 0) (effects (font (size 1.1 1.1)) (hide yes))))
(wire (pts (xy 59.69 166.37) (xy 54.61 166.37)) (stroke (width 0) (type default)))
(global_label "S31_ADC_REF" (shape bidirectional) (at 54.61 166.37 180) (effects (font (size 0.85 0.85)) (justify right)))
(wire (pts (xy 72.39 166.37) (xy 77.47 166.37)) (stroke (width 0) (type default)))
(global_label "GND" (shape bidirectional) (at 77.47 166.37 0) (effects (font (size 0.85 0.85)) (justify left)))
(symbol (lib_id "S31_34:Part_C419") (at 195.58 166.37 0) (unit 1) (in_bom yes) (on_board yes) (property "Reference" "C419" (at 195.58 160.1 0) (effects (font (size 1.1 1.1))))(property "Value" "10u" (at 195.58 162.3 0) (effects (font (size 1.1 1.1))))(property "Footprint" "Capacitor_SMD:C_0805_2012Metric" (at 195.58 166.37 0) (effects (font (size 1.1 1.1)) (hide yes)))(property "Datasheet" "${KIPRJMOD}/../datasheets/C0805C106K4PACTU.pdf" (at 195.58 166.37 0) (effects (font (size 1.1 1.1)) (hide yes)))(property "MPN" "C0805C106K4PACTU" (at 195.58 166.37 0) (effects (font (size 1.1 1.1)) (hide yes))))
(wire (pts (xy 189.23 166.37) (xy 184.15 166.37)) (stroke (width 0) (type default)))
(global_label "3V3" (shape bidirectional) (at 184.15 166.37 180) (effects (font (size 0.85 0.85)) (justify right)))
(wire (pts (xy 201.93 166.37) (xy 207.01 166.37)) (stroke (width 0) (type default)))
(global_label "GND" (shape bidirectional) (at 207.01 166.37 0) (effects (font (size 0.85 0.85)) (justify left)))
(text "C401-C404 sit at U1 pads 11, 43, 54 and 64, respectively. C405 and C406 sit at VDDA1, C407 and C408 at VDDA2." (at 16 184.34 0) (effects (font (size 1.3 1.3)) (justify left)))
(text "L401 is 2 nH, 35 milliohms max and 2 A rated at 25 C. Keep C410 close to VDDA3/4 and scope the local rail under radio load." (at 16 189.34 0) (effects (font (size 1.3 1.3)) (justify left)))
(text "C413/C414 at U1 pad 30 and C415/C416 at pad 34 bypass the internal PSRAM LDO. C417 bypasses its output at pad 35." (at 16 194.34 0) (effects (font (size 1.3 1.3)) (justify left)))
(text "Provide at least 600 mA at the processor 3.3 V supply. Check combined radio, display, LEDs and audio load on the battery converter." (at 16 199.34 0) (effects (font (size 1.3 1.3)) (justify left)))
(embedded_fonts no))
